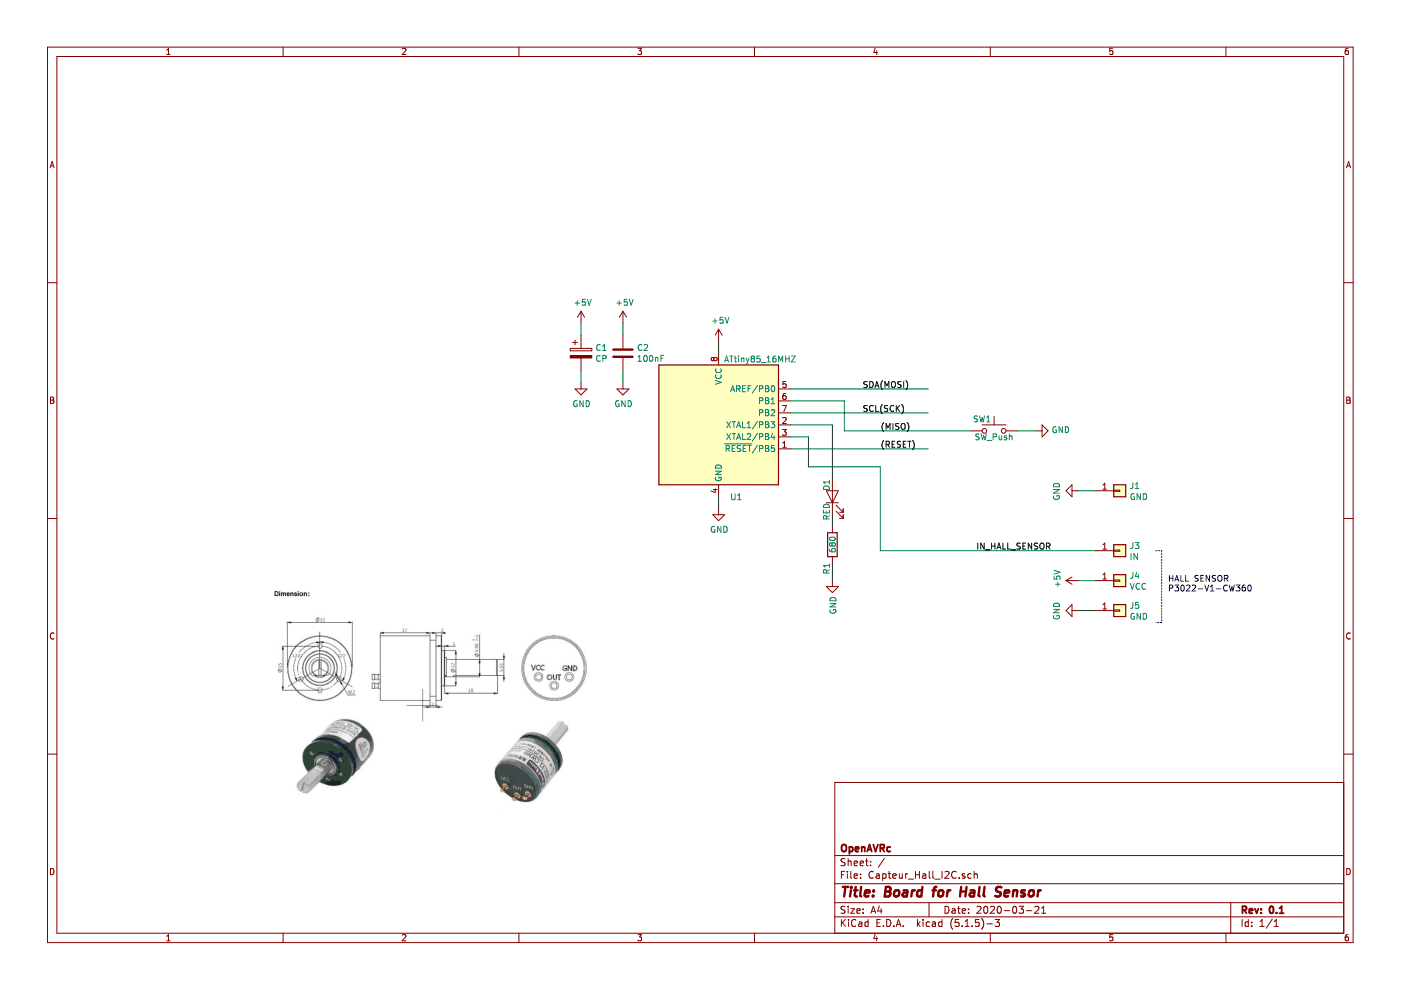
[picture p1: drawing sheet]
EESchema Schematic File Version 4
EELAYER 30 0
EELAYER END
$Descr A4 11693 8268
encoding utf-8
Sheet 1 1
Title "Board for Hall Sensor"
Date "2020-03-21"
Rev "0.1"
Comp "OpenAVRc"
Comment1 ""
Comment2 ""
Comment3 ""
Comment4 ""
$EndDescr
$Comp
L MCU_Microchip_ATtiny:ATtiny85-20SU U1
U 1 1
P 6000 3550
F 0 "U1" H 6200 2950 50  0000 R CNN
F 1 "ATtiny85_16MHZ" H 6650 4100 50  0000 R CNN
F 2 "Package_DIP:DIP-8_W7.62mm" H 6000 3550 50  0001 C CIN
F 3 "http://ww1.microchip.com/downloads/en/DeviceDoc/atmel-2586-avr-8-bit-microcontroller-attiny25-attiny45-attiny85_datasheet.pdf" H 6000 3550 50  0001 C CNN
	1    6000 3550
	1    0    0    -1  
$EndComp
$Comp
L Device:LED D1
U 1 1
P 6950 4150
F 0 "D1" H 7100 4200 50  0000 R CNN
F 1 "RED" H 6900 4200 50  0000 R CNN
F 2 "LED_SMD:LED_1206_3216Metric_Pad1.42x1.75mm_HandSolder" H 6950 4150 50  0001 C CNN
F 3 "~" H 6950 4150 50  0001 C CNN
	1    6950 4150
	0    -1   -1   0   
$EndComp
$Comp
L Device:R R1
U 1 1
P 6950 4550
F 0 "R1" V 6900 4350 50  0000 C CNN
F 1 "680" V 6950 4550 50  0000 C CNN
F 2 "Resistor_SMD:R_1206_3216Metric_Pad1.42x1.75mm_HandSolder" V 6880 4550 50  0001 C CNN
F 3 "~" H 6950 4550 50  0001 C CNN
	1    6950 4550
	1    0    0    -1  
$EndComp
Wire Wire Line
	6950 4300 6950 4400
Wire Wire Line
	6950 4700 6950 4850
$Comp
L power:GND #PWR0101
U 1 1
P 6950 4850
F 0 "#PWR0101" H 6950 4600 50  0001 C CNN
F 1 "GND" V 6955 4722 50  0000 R CNN
F 2 "" H 6950 4850 50  0001 C CNN
F 3 "" H 6950 4850 50  0001 C CNN
	1    6950 4850
	1    0    0    -1  
$EndComp
$Comp
L power:GND #PWR0102
U 1 1
P 6000 4250
F 0 "#PWR0102" H 6000 4000 50  0001 C CNN
F 1 "GND" H 6005 4077 50  0000 C CNN
F 2 "" H 6000 4250 50  0001 C CNN
F 3 "" H 6000 4250 50  0001 C CNN
	1    6000 4250
	1    0    0    -1  
$EndComp
$Comp
L power:+5V #PWR0103
U 1 1
P 6000 2850
F 0 "#PWR0103" H 6000 2700 50  0001 C CNN
F 1 "+5V" H 6015 3023 50  0000 C CNN
F 2 "" H 6000 2850 50  0001 C CNN
F 3 "" H 6000 2850 50  0001 C CNN
	1    6000 2850
	1    0    0    -1  
$EndComp
Wire Wire Line
	6000 2850 6000 2950
$Comp
L Device:C C2
U 1 1
P 5200 2950
F 0 "C2" H 5315 2996 50  0000 L CNN
F 1 "100nF" H 5315 2905 50  0000 L CNN
F 2 "Capacitor_SMD:C_1206_3216Metric_Pad1.42x1.75mm_HandSolder" H 5238 2800 50  0001 C CNN
F 3 "~" H 5200 2950 50  0001 C CNN
	1    5200 2950
	1    0    0    -1  
$EndComp
$Comp
L Device:CP C1
U 1 1
P 4850 2950
F 0 "C1" H 4968 2996 50  0000 L CNN
F 1 "CP" H 4968 2905 50  0000 L CNN
F 2 "Capacitor_Tantalum_SMD:CP_EIA-6032-28_Kemet-C" H 4888 2800 50  0001 C CNN
F 3 "~" H 4850 2950 50  0001 C CNN
	1    4850 2950
	1    0    0    -1  
$EndComp
$Comp
L power:+5V #PWR0104
U 1 1
P 5200 2700
F 0 "#PWR0104" H 5200 2550 50  0001 C CNN
F 1 "+5V" H 5215 2873 50  0000 C CNN
F 2 "" H 5200 2700 50  0001 C CNN
F 3 "" H 5200 2700 50  0001 C CNN
	1    5200 2700
	1    0    0    -1  
$EndComp
Wire Wire Line
	5200 2700 5200 2800
$Comp
L power:+5V #PWR0105
U 1 1
P 4850 2700
F 0 "#PWR0105" H 4850 2550 50  0001 C CNN
F 1 "+5V" H 4865 2873 50  0000 C CNN
F 2 "" H 4850 2700 50  0001 C CNN
F 3 "" H 4850 2700 50  0001 C CNN
	1    4850 2700
	1    0    0    -1  
$EndComp
Wire Wire Line
	4850 2700 4850 2800
Wire Wire Line
	6000 4250 6000 4150
$Comp
L power:GND #PWR0106
U 1 1
P 5200 3200
F 0 "#PWR0106" H 5200 2950 50  0001 C CNN
F 1 "GND" H 5205 3027 50  0000 C CNN
F 2 "" H 5200 3200 50  0001 C CNN
F 3 "" H 5200 3200 50  0001 C CNN
	1    5200 3200
	1    0    0    -1  
$EndComp
Wire Wire Line
	5200 3200 5200 3100
$Comp
L power:GND #PWR0107
U 1 1
P 4850 3200
F 0 "#PWR0107" H 4850 2950 50  0001 C CNN
F 1 "GND" H 4855 3027 50  0000 C CNN
F 2 "" H 4850 3200 50  0001 C CNN
F 3 "" H 4850 3200 50  0001 C CNN
	1    4850 3200
	1    0    0    -1  
$EndComp
Wire Wire Line
	4850 3200 4850 3100
Text Label 7200 3250 0    50   ~ 0
SDA(MOSI)
Text Label 7200 3450 0    50   ~ 0
SCL(SCK)
Wire Wire Line
	6600 3650 6750 3650
Wire Wire Line
	6750 3650 6750 3900
Text Label 7350 3600 0    50   ~ 0
(MISO)
Wire Wire Line
	6950 3550 6600 3550
Wire Wire Line
	6950 3550 6950 4000
Wire Wire Line
	7050 3350 7050 3600
Wire Wire Line
	6600 3350 7050 3350
Wire Wire Line
	7350 3900 7350 4600
Wire Wire Line
	7350 4600 9150 4600
Wire Wire Line
	6750 3900 7350 3900
$Comp
L Connector_Generic:Conn_01x01 J3
U 1 1
P 9350 4600
F 0 "J3" H 9430 4642 50  0000 L CNN
F 1 "IN" H 9430 4551 50  0000 L CNN
F 2 "Sensor_Empreintes:PadSensor_2.2mm" H 9350 4600 50  0001 C CNN
F 3 "~" H 9350 4600 50  0001 C CNN
	1    9350 4600
	1    0    0    -1  
$EndComp
$Comp
L power:GND #PWR0108
U 1 1
P 8650 3600
F 0 "#PWR0108" H 8650 3350 50  0001 C CNN
F 1 "GND" V 8655 3472 50  0000 R CNN
F 2 "" H 8650 3600 50  0001 C CNN
F 3 "" H 8650 3600 50  0001 C CNN
	1    8650 3600
	0    -1   -1   0   
$EndComp
Wire Wire Line
	8500 3600 8650 3600
$Comp
L Switch:SW_Push SW1
U 1 1
P 8300 3600
F 0 "SW1" H 8400 3700 50  0000 C CNN
F 1 "SW_Push" H 8300 3550 50  0000 C CNN
F 2 "Button_Switch_SMD:Panasonic_EVQPUJ_EVQPUA" H 8300 3800 50  0001 C CNN
F 3 "~" H 8300 3800 50  0001 C CNN
	1    8300 3600
	-1   0    0    -1  
$EndComp
Text Label 8150 4600 0    50   ~ 0
IN_HALL_SENSOR
$Comp
L Connector_Generic:Conn_01x01 J4
U 1 1
P 9350 4850
F 0 "J4" H 9430 4892 50  0000 L CNN
F 1 "VCC" H 9430 4801 50  0000 L CNN
F 2 "Sensor_Empreintes:PadSensor_2.2mm" H 9350 4850 50  0001 C CNN
F 3 "~" H 9350 4850 50  0001 C CNN
	1    9350 4850
	1    0    0    -1  
$EndComp
$Comp
L Connector_Generic:Conn_01x01 J5
U 1 1
P 9350 5100
F 0 "J5" H 9430 5142 50  0000 L CNN
F 1 "GND" H 9430 5051 50  0000 L CNN
F 2 "Sensor_Empreintes:PadSensor_2.2mm" H 9350 5100 50  0001 C CNN
F 3 "~" H 9350 5100 50  0001 C CNN
	1    9350 5100
	1    0    0    -1  
$EndComp
$Comp
L power:+5V #PWR0111
U 1 1
P 9000 4850
F 0 "#PWR0111" H 9000 4700 50  0001 C CNN
F 1 "+5V" H 9015 5023 50  0000 C CNN
F 2 "" H 9000 4850 50  0001 C CNN
F 3 "" H 9000 4850 50  0001 C CNN
	1    9000 4850
	0    -1   -1   0   
$EndComp
Wire Wire Line
	9150 4850 9000 4850
$Comp
L power:GND #PWR0112
U 1 1
P 9000 5100
F 0 "#PWR0112" H 9000 4850 50  0001 C CNN
F 1 "GND" H 9005 4927 50  0000 C CNN
F 2 "" H 9000 5100 50  0001 C CNN
F 3 "" H 9000 5100 50  0001 C CNN
	1    9000 5100
	0    1    1    0   
$EndComp
Wire Wire Line
	9000 5100 9150 5100
Wire Notes Line
	9650 4600 9700 4600
Wire Notes Line
	9700 4600 9700 5200
Wire Notes Line
	9700 5200 9650 5200
Text Notes 9750 4950 0    50   ~ 0
HALL SENSOR\nP3022-V1-CW360
Wire Wire Line
	6600 3250 7750 3250
Wire Wire Line
	6600 3450 7750 3450
Wire Wire Line
	7050 3600 8100 3600
$Comp
L Connector_Generic:Conn_01x01 J1
U 1 1
P 9350 4100
F 0 "J1" H 9430 4142 50  0000 L CNN
F 1 "GND" H 9430 4051 50  0000 L CNN
F 2 "Sensor_Empreintes:MountingHole_3x2" H 9350 4100 50  0001 C CNN
F 3 "~" H 9350 4100 50  0001 C CNN
	1    9350 4100
	1    0    0    -1  
$EndComp
$Comp
L power:GND #PWR0109
U 1 1
P 9000 4100
F 0 "#PWR0109" H 9000 3850 50  0001 C CNN
F 1 "GND" H 9005 3927 50  0000 C CNN
F 2 "" H 9000 4100 50  0001 C CNN
F 3 "" H 9000 4100 50  0001 C CNN
	1    9000 4100
	0    1    1    0   
$EndComp
Wire Wire Line
	9000 4100 9150 4100
Wire Wire Line
	6600 3750 7750 3750
Text Label 7350 3750 0    50   ~ 0
(RESET)
$EndSCHEMATC
